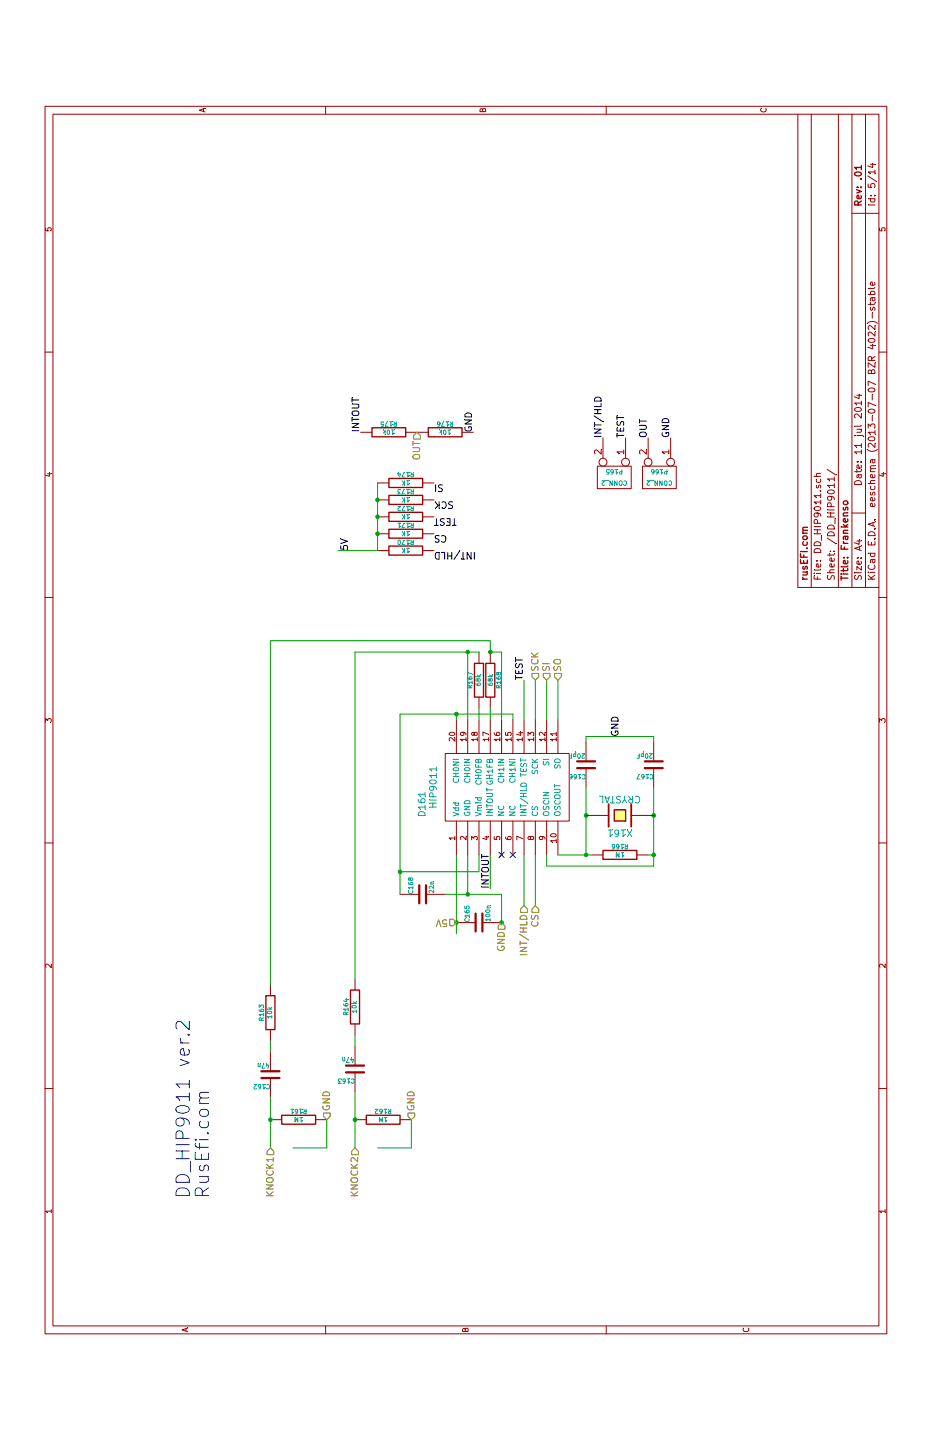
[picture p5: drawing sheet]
EESchema Schematic File Version 2
LIBS:power
LIBS:device
LIBS:transistors
LIBS:conn
LIBS:linear
LIBS:regul
LIBS:74xx
LIBS:cmos4000
LIBS:adc-dac
LIBS:memory
LIBS:xilinx
LIBS:special
LIBS:microcontrollers
LIBS:dsp
LIBS:microchip
LIBS:analog_switches
LIBS:motorola
LIBS:texas
LIBS:intel
LIBS:audio
LIBS:interface
LIBS:digital-audio
LIBS:philips
LIBS:display
LIBS:cypress
LIBS:siliconi
LIBS:opto
LIBS:atmel
LIBS:contrib
LIBS:valves
LIBS:176122-6
LIBS:art-electro-conn
LIBS:art-electro-conn_2
LIBS:art-electro-ic
LIBS:art-electro-max
LIBS:art-electro-power
LIBS:LMV324IDR
LIBS:logo
LIBS:logo_flipped
LIBS:MAX9926-9927
LIBS:max9939
LIBS:max31855
LIBS:stm32
LIBS:tc4427
LIBS:lm2596
LIBS:mos_p_numbered-pins
LIBS:rn-41
LIBS:skqucaa010_joystick
LIBS:itead_hc-0X_bluetooth
LIBS:frankenso-cache
EELAYER 27 0
EELAYER END
$Descr A4 11693 8268
encoding utf-8
Sheet 5 14
Title "Frankenso"
Date "11 jul 2014"
Rev ".01"
Comp "rusEFI.com"
Comment1 ""
Comment2 ""
Comment3 ""
Comment4 ""
$EndDescr
$Comp
L HIP9011 D161
U 1 1
P 5250 4450
F 0 "D161" H 5100 5150 60  0000 C CNN
F 1 "HIP9011" H 5250 5050 60  0000 C CNN
F 2 "SO20L" H 5250 5050 60  0001 C CNN
F 3 "" H 5250 5050 60  0000 C CNN
	1    5250 4450
	1    0    0    -1  
$EndComp
$Comp
L C C162
U 1 1
P 2700 2400
F 0 "C162" H 2700 2500 40  0000 L CNN
F 1 "47n" H 2706 2315 40  0000 L CNN
F 2 "SM1206" H 2738 2250 30  0001 C CNN
F 3 "~" H 2700 2400 60  0000 C CNN
	1    2700 2400
	0    -1   -1   0   
$EndComp
$Comp
L R R161
U 1 1
P 2300 2650
F 0 "R161" V 2380 2650 40  0000 C CNN
F 1 "1M" V 2307 2651 40  0000 C CNN
F 2 "SM1206" V 2230 2650 30  0001 C CNN
F 3 "~" H 2300 2650 30  0000 C CNN
	1    2300 2650
	1    0    0    -1  
$EndComp
$Comp
L R R162
U 1 1
P 2300 3400
F 0 "R162" V 2380 3400 40  0000 C CNN
F 1 "1M" V 2307 3401 40  0000 C CNN
F 2 "SM1206" V 2230 3400 30  0001 C CNN
F 3 "~" H 2300 3400 30  0000 C CNN
	1    2300 3400
	1    0    0    -1  
$EndComp
$Comp
L C C163
U 1 1
P 2750 3150
F 0 "C163" H 2750 3250 40  0000 L CNN
F 1 "47n" H 2756 3065 40  0000 L CNN
F 2 "SM1206" H 2788 3000 30  0001 C CNN
F 3 "~" H 2750 3150 60  0000 C CNN
	1    2750 3150
	0    -1   -1   0   
$EndComp
$Comp
L R R163
U 1 1
P 3250 2400
F 0 "R163" V 3330 2400 40  0000 C CNN
F 1 "10k" V 3257 2401 40  0000 C CNN
F 2 "SM1206" V 3180 2400 30  0001 C CNN
F 3 "~" H 3250 2400 30  0000 C CNN
	1    3250 2400
	0    -1   -1   0   
$EndComp
$Comp
L R R164
U 1 1
P 3300 3150
F 0 "R164" V 3380 3150 40  0000 C CNN
F 1 "10k" V 3307 3151 40  0000 C CNN
F 2 "SM1206" V 3230 3150 30  0001 C CNN
F 3 "~" H 3300 3150 30  0000 C CNN
	1    3300 3150
	0    -1   -1   0   
$EndComp
$Comp
L R R167
U 1 1
P 6200 4250
F 0 "R167" V 6280 4250 40  0000 C CNN
F 1 "68k" V 6207 4251 40  0000 C CNN
F 2 "SM1206" V 6130 4250 30  0001 C CNN
F 3 "~" H 6200 4250 30  0000 C CNN
	1    6200 4250
	0    -1   -1   0   
$EndComp
$Comp
L R R168
U 1 1
P 6200 4350
F 0 "R168" V 6280 4350 40  0000 C CNN
F 1 "68k" V 6207 4351 40  0000 C CNN
F 2 "SM1206" V 6130 4350 30  0001 C CNN
F 3 "~" H 6200 4350 30  0000 C CNN
	1    6200 4350
	0    -1   1    0   
$EndComp
$Comp
L C C165
U 1 1
P 4050 4250
F 0 "C165" H 4050 4350 40  0000 L CNN
F 1 "100n" H 4056 4165 40  0000 L CNN
F 2 "SM1206" H 4088 4100 30  0001 C CNN
F 3 "~" H 4050 4250 60  0000 C CNN
	1    4050 4250
	1    0    0    -1  
$EndComp
$Comp
L R R166
U 1 1
P 4650 5500
F 0 "R166" V 4730 5500 40  0000 C CNN
F 1 "1M" V 4657 5501 40  0000 C CNN
F 2 "SM1206" V 4580 5500 30  0001 C CNN
F 3 "~" H 4650 5500 30  0000 C CNN
	1    4650 5500
	1    0    0    -1  
$EndComp
$Comp
L C C166
U 1 1
P 5450 5200
F 0 "C166" H 5450 5300 40  0000 L CNN
F 1 "20pF" H 5456 5115 40  0000 L CNN
F 2 "SM0805" H 5488 5050 30  0001 C CNN
F 3 "~" H 5450 5200 60  0000 C CNN
	1    5450 5200
	0    -1   -1   0   
$EndComp
$Comp
L C C167
U 1 1
P 5450 5800
F 0 "C167" H 5450 5900 40  0000 L CNN
F 1 "20pF" H 5456 5715 40  0000 L CNN
F 2 "SM0805" H 5488 5650 30  0001 C CNN
F 3 "~" H 5450 5800 60  0000 C CNN
	1    5450 5800
	0    -1   -1   0   
$EndComp
$Comp
L C C168
U 1 1
P 4300 3750
F 0 "C168" H 4300 3850 40  0000 L CNN
F 1 "22n" H 4306 3665 40  0000 L CNN
F 2 "SM1206" H 4338 3600 30  0001 C CNN
F 3 "~" H 4300 3750 60  0000 C CNN
	1    4300 3750
	1    0    0    -1  
$EndComp
NoConn ~ 4650 4450
NoConn ~ 4650 4550
Wire Wire Line
	2300 2900 2050 2900
Wire Wire Line
	2050 2900 2050 2600
Wire Wire Line
	2050 2400 2500 2400
Wire Wire Line
	2300 3650 2050 3650
Wire Wire Line
	2050 3650 2050 3350
Wire Wire Line
	2050 3150 2550 3150
Connection ~ 2300 3150
Connection ~ 2300 2400
Wire Wire Line
	2900 2400 3000 2400
Wire Wire Line
	2950 3150 3050 3150
Wire Wire Line
	5850 4250 5950 4250
Wire Wire Line
	5850 4350 5950 4350
Wire Wire Line
	5850 4450 6450 4450
Wire Wire Line
	6450 4450 6450 4350
Wire Wire Line
	6450 3150 6450 4250
Wire Wire Line
	6450 4150 5850 4150
Wire Wire Line
	3550 3150 6450 3150
Connection ~ 6450 4150
Wire Wire Line
	3500 2400 6550 2400
Wire Wire Line
	6550 2400 6550 4350
Wire Wire Line
	6550 4350 6450 4350
Connection ~ 6450 4350
Wire Wire Line
	3950 4050 4650 4050
Wire Wire Line
	4650 4150 4300 4150
Wire Wire Line
	4300 4450 4300 3950
Connection ~ 4050 4050
Connection ~ 4050 4450
Wire Wire Line
	4500 4250 4650 4250
Wire Wire Line
	4500 3550 4500 4250
Wire Wire Line
	5900 3550 5900 4550
Wire Wire Line
	5900 4050 5850 4050
Wire Wire Line
	5900 4550 5850 4550
Connection ~ 5900 4050
Wire Wire Line
	4650 5200 5250 5200
Wire Wire Line
	4650 4950 4650 5250
Connection ~ 5000 5200
Wire Wire Line
	4550 5800 5250 5800
Wire Wire Line
	4650 5800 4650 5750
Connection ~ 5000 5800
Wire Wire Line
	5650 5200 5700 5200
Wire Wire Line
	5700 5200 5700 5800
Connection ~ 4650 5200
Wire Wire Line
	4550 5800 4550 4850
Wire Wire Line
	4550 4850 4650 4850
Connection ~ 4650 5800
Wire Wire Line
	4300 3550 5900 3550
Connection ~ 4500 3550
Connection ~ 4300 4150
Wire Wire Line
	4650 4650 4200 4650
Wire Wire Line
	4650 4750 4200 4750
Wire Wire Line
	5850 4650 6200 4650
Wire Wire Line
	5850 4750 6200 4750
Wire Wire Line
	5850 4850 6200 4850
Wire Wire Line
	5850 4950 6200 4950
Text Label 6200 4650 0    60   ~ 0
TEST
Wire Wire Line
	4650 4350 4350 4350
Text Label 4350 4350 0    60   ~ 0
INTOUT
$Comp
L R R170
U 1 1
P 7350 3600
F 0 "R170" V 7430 3600 40  0000 C CNN
F 1 "1K" V 7357 3601 40  0000 C CNN
F 2 "SM1206" V 7280 3600 30  0001 C CNN
F 3 "~" H 7350 3600 30  0000 C CNN
	1    7350 3600
	1    0    0    -1  
$EndComp
$Comp
L R R171
U 1 1
P 7500 3600
F 0 "R171" V 7580 3600 40  0000 C CNN
F 1 "1K" V 7507 3601 40  0000 C CNN
F 2 "SM0805_jumper" V 7430 3600 30  0001 C CNN
F 3 "~" H 7500 3600 30  0000 C CNN
	1    7500 3600
	1    0    0    -1  
$EndComp
$Comp
L R R172
U 1 1
P 7650 3600
F 0 "R172" V 7730 3600 40  0000 C CNN
F 1 "1K" V 7657 3601 40  0000 C CNN
F 2 "SM1206" V 7580 3600 30  0001 C CNN
F 3 "~" H 7650 3600 30  0000 C CNN
	1    7650 3600
	1    0    0    -1  
$EndComp
$Comp
L R R173
U 1 1
P 7800 3600
F 0 "R173" V 7880 3600 40  0000 C CNN
F 1 "1K" V 7807 3601 40  0000 C CNN
F 2 "SM1206" V 7730 3600 30  0001 C CNN
F 3 "~" H 7800 3600 30  0000 C CNN
	1    7800 3600
	1    0    0    -1  
$EndComp
$Comp
L R R174
U 1 1
P 7950 3600
F 0 "R174" V 8030 3600 40  0000 C CNN
F 1 "1K" V 7957 3601 40  0000 C CNN
F 2 "SM1206" V 7880 3600 30  0001 C CNN
F 3 "~" H 7950 3600 30  0000 C CNN
	1    7950 3600
	1    0    0    -1  
$EndComp
Wire Wire Line
	7350 3350 7950 3350
Connection ~ 7800 3350
Connection ~ 7650 3350
Connection ~ 7500 3350
Wire Wire Line
	7350 3350 7350 3000
Text Label 7350 3100 0    60   ~ 0
5V
Text Label 7350 3850 3    60   ~ 0
INT/HLD
Text Label 7500 3850 3    60   ~ 0
CS
Text Label 7650 3850 3    60   ~ 0
TEST
Text Label 7800 3850 3    60   ~ 0
SCK
Text Label 7950 3850 3    60   ~ 0
SI
Wire Wire Line
	5700 5800 5650 5800
Text Label 5700 5500 0    60   ~ 0
GND
Text Notes 1600 1700 0    118  ~ 0
DD_HIP9011 ver.2\nRusEfi.com
$Comp
L R R175
U 1 1
P 8400 3450
F 0 "R175" V 8480 3450 40  0000 C CNN
F 1 "10k" V 8407 3451 40  0000 C CNN
F 2 "SM1206" V 8330 3450 30  0001 C CNN
F 3 "~" H 8400 3450 30  0000 C CNN
	1    8400 3450
	1    0    0    -1  
$EndComp
$Comp
L R R176
U 1 1
P 8400 3950
F 0 "R176" V 8480 3950 40  0000 C CNN
F 1 "10k" V 8407 3951 40  0000 C CNN
F 2 "SM1206" V 8330 3950 30  0001 C CNN
F 3 "~" H 8400 3950 30  0000 C CNN
	1    8400 3950
	1    0    0    -1  
$EndComp
Text Label 8400 4200 0    60   ~ 0
GND
Text Label 8400 3200 0    60   ~ 0
INTOUT
$Comp
L CONN_2 P165
U 1 1
P 8000 5450
F 0 "P165" V 7950 5450 40  0000 C CNN
F 1 "CONN_2" V 8050 5450 40  0000 C CNN
F 2 "PIN_ARRAY_2X1" H 8000 5450 60  0001 C CNN
F 3 "" H 8000 5450 60  0000 C CNN
	1    8000 5450
	-1   0    0    1   
$EndComp
Text Label 8350 5350 0    60   ~ 0
INT/HLD
Text Label 8350 5550 0    60   ~ 0
TEST
$Comp
L CONN_2 P166
U 1 1
P 8000 5850
F 0 "P166" V 7950 5850 40  0000 C CNN
F 1 "CONN_2" V 8050 5850 40  0000 C CNN
F 2 "PIN_ARRAY_2X1" H 8000 5850 60  0001 C CNN
F 3 "" H 8000 5850 60  0000 C CNN
	1    8000 5850
	-1   0    0    1   
$EndComp
Text Label 8350 5750 0    60   ~ 0
OUT
Text Label 8350 5950 0    60   ~ 0
GND
$Comp
L CRYSTAL X161
U 1 1
P 5000 5500
F 0 "X161" H 5000 5650 60  0000 C CNN
F 1 "CRYSTAL" H 5000 5350 60  0000 C CNN
F 2 "Q_49U3HMS" H 5000 5500 60  0001 C CNN
F 3 "~" H 5000 5500 60  0000 C CNN
	1    5000 5500
	0    -1   -1   0   
$EndComp
Text HLabel 4050 4450 0    60   Input ~ 0
GND
Text HLabel 4050 4050 1    60   Input ~ 0
5V
Wire Wire Line
	4300 4450 4050 4450
Text HLabel 2050 2400 0    60   Input ~ 0
KNOCK1
Text HLabel 2300 2900 2    60   Input ~ 0
GND
Text HLabel 2050 3150 0    60   Input ~ 0
KNOCK2
Text HLabel 2300 3650 2    60   Input ~ 0
GND
Text HLabel 6200 4750 2    60   Input ~ 0
SCK
Text HLabel 6200 4850 2    60   Input ~ 0
SI
Text HLabel 6200 4950 2    60   Input ~ 0
SO
Text HLabel 4200 4750 0    60   Input ~ 0
CS
Text HLabel 4200 4650 0    60   Input ~ 0
INT/HLD
Text HLabel 8400 3700 0    60   Input ~ 0
OUT
$EndSCHEMATC
